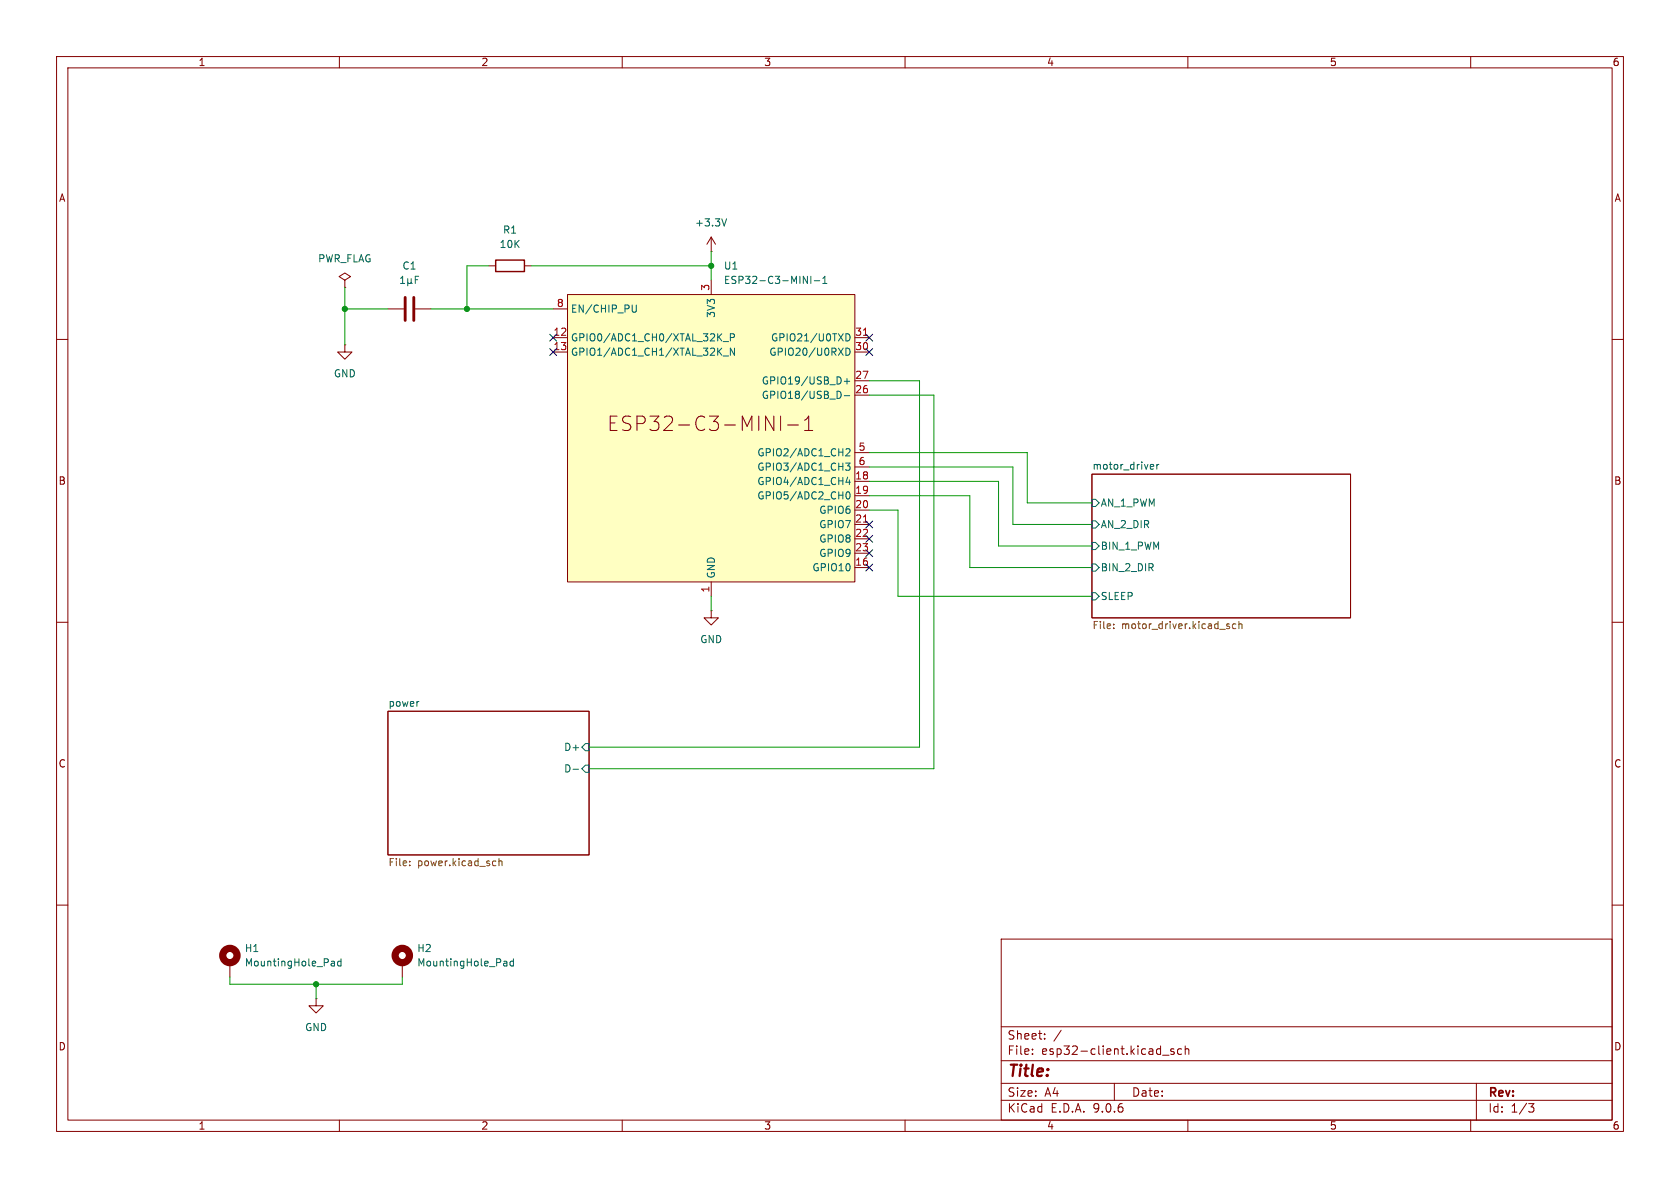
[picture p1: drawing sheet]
<svg xmlns="http://www.w3.org/2000/svg" width="297mm" height="210mm" viewBox="0 0 297 210" stroke-linecap="round" stroke-linejoin="round" font-family="sans-serif">
<g fill="none" stroke="#840000" stroke-width=".18">
<path d="M10 10h277v190h-277zM12 12h273v186h-273zM60 10v2M110 10v2M160 10v2M210 10v2M260 10v2M61 49.5l1-.6-1-.6-1.1 .6 1.1 .6v1.3M61 50.8h.1M68.6 54.6h2.8M73.4 54.6h2.8M86.4 47h1.2"/>
<path d="M92.7 47h1.3M10 60h2M61 61v1.2h1.2l-1.2 1.3-1.3-1.3h1.3M61 61h.1M285 60h2M193 83.8h45.8v25.4h-45.8zM10 110h2M125.7 108v1.2h1.3l-1.3 1.3-1.2-1.3h1.2M125.7 108h.1M285 110h2M68.6 125.7h35.5v25.4h-35.5zM10 160h2"/>
<path d="M40.6 170.2v2.5M55.9 176.5v1.3h1.2l-1.2 1.3-1.3-1.3h1.3M55.9 176.5h.1M71.1 170.2v2.5M177 166h108v32h-108zM285 160h2M60 198v2M110 198v2M160 198v2M177 194.5h108M177 191.5h108M177 187.5h108"/>
<path d="M177 181.5h108M182.5 186.3v.1M182.5 185.5v.1M184.7 183.6v.1M184.7 182.8v.1M187.6 182.1l-1.3 2M197 191.5v3M205.5 186.5h1.2M207.5 185.5l-.3-.1-.2 .2v.2l.5 .2v.3h-.5M208.9 185.5l-.4-.1-.3 .3v.4l.1 .2h.6M209.5 185.5l.2-.1 .4 .1 .1 .9M209.5 184.9v1.5"/>
<path d="M210 198v2M260 198v2M261 191.5v6.5M270.2 195.1h1l-.5 .6 .4 .1 .1 .5-.3 .3h-.4"/>
</g>
<g fill="none" stroke="#006464" stroke-width=".18">
<path d="M70.8 50.1h.7M70.8 49.2l.4-.4v1.3M72.1 49.9l.2 .2h.2l.2-.2M72.1 49.3v1.2M72.7 49.9l.2 .2M72.7 49.3v.6M73.4 49.4h.4M74 48.8h-.6v1.3M193 88.3h.7l.6 .6-.6 .6h-.7zM193 92.1h.7l.6 .6-.6 .6h-.7zM193 95.9h.7l.6 .6-.6 .7h-.7zM193 99.7h.7l.6 .6-.6 .7h-.7z"/>
<path d="M203.5 82.1l.4 .1 .1 .2-.6 .1M203.9 82.9h-.4M204.5 82.1v.8M204.9 82.1l-.4 .2M193 104.8h.7l.6 .6-.6 .6h-.7zM73.9 124h.2M101.3 136h1M103.5 131.4h.6v1.3h-.6l-.6-.6zM103.5 135.3h.6v1.2h-.6l-.6-.6zM58.7 169.9l.4 .1v.8M59.1 170.7l-.4 .1M59.1 170.2l-.4 .1"/>
<path d="M60.3 170l-.4-.1-.2 .3 .1 .5h.5M60.3 169.5v1.3M89.2 169.9l.4 .1v.8M89.6 170.7l-.4 .1M89.6 170.2l-.4 .1M90.8 170l-.4-.1-.2 .3 .1 .5h.5M90.8 169.5v1.3"/>
</g>
<g fill="none" stroke="#725600" stroke-width=".18">
<path d="M196.9 111v.1M196.9 110.3v.2M217 110.7l.3 .1 .1 .1-.2 .2h-.2M217 110.3h.3M218.5 110.3h-.4l-.2 .2 .1 .6h.5M219 110.4l.2-.1h.3l.1 .8M219 109.9v1.2M72.4 152.9v.1M72.4 152.3v.1M87.3 152.2l.4 .1M87.7 153h-.4M88.2 152.3l.2-.1 .3 .1 .1 .7"/>
<path d="M88.2 151.8v1.2"/>
</g>
<path d="M71.6 52.6v4M73.2 52.6v4" fill="none" stroke="#840000" stroke-width=".51"/>
<g fill="none" stroke="#840000" stroke-width="1.3">
<circle cx="40.6" cy="168.9" r="1.27"/>
<circle cx="71.1" cy="168.9" r="1.27"/>
</g>
<path d="M87.6 46h5.1v2h-5.1z" fill="none" stroke="#840000" stroke-width=".25"/>
<path d="M100.3 52.1h50.8v50.8h-50.8z" fill="#ffffc2"/>
<g fill="none" stroke="#840000" stroke-width=".18">
<path d="M97.8 54.6h2.5M97.8 59.7h2.5M100.3 52.1h50.8v50.8h-50.8zM125.7 44.5h.1M125.7 41.9v2.6M125.7 49.5v2.6M125.7 41.9l-.7 1.3M125.7 41.9l.8 1.3M151.1 59.7h2.6M97.8 62.2h2.5M135.3 73.6l1.5 2.5v-2.5M138 73.6v2.5"/>
<path d="M139.2 75.1h2M142.2 76.1h1.5M142.2 74.3l.8-.7v2.5M151.1 62.2h2.6M151.1 67.3h2.6M151.1 69.9h2.6M151.1 80h2.6M151.1 82.6h2.6M151.1 85.1h2.6M151.1 87.6h2.6M151.1 90.2h2.6M151.1 92.7h2.6"/>
<path d="M151.1 95.3h2.6M151.1 97.8h2.6M125.7 102.9v2.5M151.1 100.3h2.6"/>
</g>
<g fill="none" stroke="#006464" stroke-width=".18">
<path d="M128.5 38.7l-.5 1.2M112.5 53.9l-.1 1.2-.2 .1-.3-.1M129.1 59.7l.6-.1 .1-.2v-.3l-.7-.1v1.3M142 48.8l.7 1.3v-1.3M143.3 48.8v1.3M144 49.6h.9M145.5 50.1h.7M145.5 49.2l.3-.4v1.3M149.6 59a.64 .64 0 0 1 .7 .6 .64 .64 0 0 1-.7 .7zM127.9 60.4h.9M127.9 62.9h.9M129.8 61.5v1.3l-.7-1.3v1.3"/>
<path d="M148.5 69.2l.2 .5-.2 .7M149.3 67.4h.9M149.3 69.9h.9M149.6 61.5a.64 .64 0 0 1 .7 .7 .64 .64 0 0 1-.7 .6zM149.6 79.4l.4-.1 .3 .4-.8 .9h.8M149.7 66.9v1M149.5 81.9h.8l-.4 .4 .3 .2v.5l-.2 .1-.5-.1M149.7 87.1l.2-.2a.68 .68 0 0 1 .4 .7 .68 .68 0 0 1-.4 .6l-.2-.1-.1-.4zM149.9 84.3l-.3 .9h.7M150.2 84.8v.9"/>
</g>
<path d="M152.6 59.3h.8M152.6 92.3h.8" fill="none" stroke="#a90000" stroke-width=".18"/>
<g fill="none" stroke="#009600" stroke-width=".18">
<path d="M61 54.6h7.6M61 50.8v10.2M76.2 54.6h21.6M86.4 47h-3.9v7.6M94 47h31.7M125.7 44.5v5M153.7 69.9h11.4v66h-61M153.7 67.3h8.9v64.8h-58.5M153.7 80h27.9v8.9h11.4M153.7 85.1h22.8v11.4h16.5M153.7 87.6h17.7v12.7h21.6M153.7 82.6h25.4v10.1h13.9"/>
<path d="M153.7 90.2h5v15.2h34.3M125.7 105.4v2.6M40.6 172.7v1.3h30.5v-1.3M55.9 174v2.5"/>
</g>
<g fill="none" stroke="#000084" stroke-width=".18">
<path d="M97.2 59.1l1.2 1.2M98.4 59.1l-1.2 1.2M153.1 59.1l1.2 1.2M154.3 59.1l-1.2 1.2M97.2 61.6l1.2 1.2M98.4 61.6l-1.2 1.2M153.1 61.6l1.2 1.2M154.3 61.6l-1.2 1.2M153.1 92.1l1.2 1.2M153.1 94.6l1.2 1.3M153.1 99.7l1.2 1.2M153.1 97.2l1.2 1.2"/>
<path d="M154.3 92.1l-1.2 1.2M154.3 94.6l-1.2 1.3M154.3 99.7l-1.2 1.2M154.3 97.2l-1.2 1.2"/>
</g>
<g fill="#009600" stroke="#009600" stroke-width=".18">
<circle cx="125.7" cy="47" r=".46"/>
<circle cx="61" cy="54.6" r=".46"/>
<circle cx="82.5" cy="54.6" r=".46"/>
<circle cx="55.9" cy="174" r=".46"/>
</g>
<text font-size="3.5" fill="#840000" x="107.3" y="76.4">ESP32-C3-MINI-1</text>
<text font-size="2.8" fill="#840000" x="178" y="190.9">Title:</text>
<g font-size="2.1" fill="#840000">
<text x="178" y="184">Sheet:</text>
<text x="178" y="186.7">File:</text>
<text x="184.1" y="186.7">esp32-client.kicad_sch</text>
<text x="178" y="196.9">KiCad</text>
<text x="178" y="194.1">Size:</text>
<text x="184.7" y="194.1">A4</text>
<text x="185.7" y="196.9">E.D.A.</text>
<text x="193.3" y="196.9">9.0.6</text>
<text x="200" y="194.1">Date:</text>
<text x="263" y="194.3">Rev:</text>
<text x="263" y="196.9">Id:</text>
<text x="267.1" y="196.9">1/3</text>
</g>
<g font-size="1.8" fill="#840000">
<text x="35" y="11.9">1</text>
<text x="85" y="11.9">2</text>
<text x="135" y="11.9">3</text>
<text x="185" y="11.9">4</text>
<text x="235" y="11.9">5</text>
<text x="285" y="11.9">6</text>
<text x="10.3" y="35.9">A</text>
<text x="285.3" y="35.9">A</text>
<text x="10.3" y="85.9">B</text>
<text x="285.3" y="85.9">B</text>
<text x="10.3" y="135.9">C</text>
<text x="285.3" y="135.9">C</text>
<text x="10.3" y="185.9">D</text>
<text x="285.3" y="185.9">D</text>
<text x="35" y="199.9">1</text>
<text x="85" y="199.9">2</text>
<text x="135" y="199.9">3</text>
<text x="185" y="199.9">4</text>
<text x="235" y="199.9">5</text>
<text x="285" y="199.9">6</text>
</g>
<g font-size="1.8" fill="#006464">
<text x="88.8" y="41.5">R1</text>
<text x="122.8" y="40.2">+3.3V</text>
<text x="56.1" y="46.6">PWR_FLAG</text>
<text x="71" y="47.9">C1</text>
<text x="88.2" y="44">10K</text>
<text x="127.9" y="47.9">U1</text>
<text x="127.9" y="50.4">ESP32-C3-MINI-1</text>
<text x="100.8" y="55.5">EN/CHIP_PU</text>
<text x="126.6" y="56.3" transform="rotate(-90 126.6 56.3)">3V3</text>
<text x="100.8" y="60.6">GPIO0/ADC1_CH0/XTAL_32K_P</text>
<text x="100.8" y="63.1">GPIO1/ADC1_CH1/XTAL_32K_N</text>
<text x="135.9" y="63.1">GPIO20/U0RXD</text>
<text x="136.2" y="60.6">GPIO21/U0TXD</text>
<text x="58.9" y="66.9">GND</text>
<text x="134.6" y="68.2">GPIO19/USB_D+</text>
<text x="134.6" y="70.7">GPIO18/USB_D-</text>
<text x="133.8" y="80.9">GPIO2/ADC1_CH2</text>
<text x="133.8" y="83.4">GPIO3/ADC1_CH3</text>
<text x="193" y="83.1">motor_driver</text>
<text x="133.8" y="86">GPIO4/ADC1_CH4</text>
<text x="133.8" y="88.5">GPIO5/ADC2_CH0</text>
<text x="194.5" y="89.8">AN_1_PWM</text>
<text x="144.7" y="91">GPIO6</text>
<text x="144.7" y="93.6">GPIO7</text>
<text x="194.5" y="93.6">AN_2_DIR</text>
<text x="143.5" y="101.2">GPIO10</text>
<text x="144.7" y="96.1">GPIO8</text>
<text x="144.7" y="98.7">GPIO9</text>
<text x="194.5" y="97.4">BIN_1_PWM</text>
<text x="194.5" y="101.2">BIN_2_DIR</text>
<text x="126.6" y="102.4" transform="rotate(-90 126.6 102.4)">GND</text>
<text x="194.5" y="106.3">SLEEP</text>
<text x="123.7" y="113.9">GND</text>
<text x="68.6" y="125">power</text>
<text x="99.6" y="132.9">D+</text>
<text x="99.6" y="136.8">D-</text>
<text x="43.2" y="168.5">H1</text>
<text x="43.2" y="171">MountingHole_Pad</text>
<text x="73.7" y="168.5">H2</text>
<text x="73.7" y="171">MountingHole_Pad</text>
<text x="53.8" y="182.5">GND</text>
</g>
<g font-size="1.8" fill="#a90000">
<text x="125.5" y="51.5" transform="rotate(-90 125.5 51.5)">3</text>
<text x="97.7" y="59.4">12</text>
<text x="98.4" y="54.4">8</text>
<text x="151.1" y="59.4">31</text>
<text x="97.7" y="62">13</text>
<text x="151.1" y="62">30</text>
<text x="151.1" y="67.1">27</text>
<text x="151.1" y="69.6">26</text>
<text x="151.7" y="79.8">5</text>
<text x="151.7" y="82.3">6</text>
<text x="151.1" y="84.8">18</text>
<text x="151.1" y="87.4">19</text>
<text x="151.1" y="89.9">20</text>
<text x="151.1" y="92.5">21</text>
<text x="151.1" y="95">22</text>
<text x="151.1" y="97.5">23</text>
<text x="151.1" y="100.1">16</text>
<text x="125.5" y="104.8" transform="rotate(-90 125.5 104.8)">1</text>
</g>
<g font-size="1.8" fill="#725600">
<text x="193" y="111.5">File:</text>
<text x="198.3" y="111.5">motor_driver.kicad_sch</text>
<text x="68.6" y="153.4">File:</text>
<text x="73.8" y="153.4">power.kicad_sch</text>
</g>
</svg>
